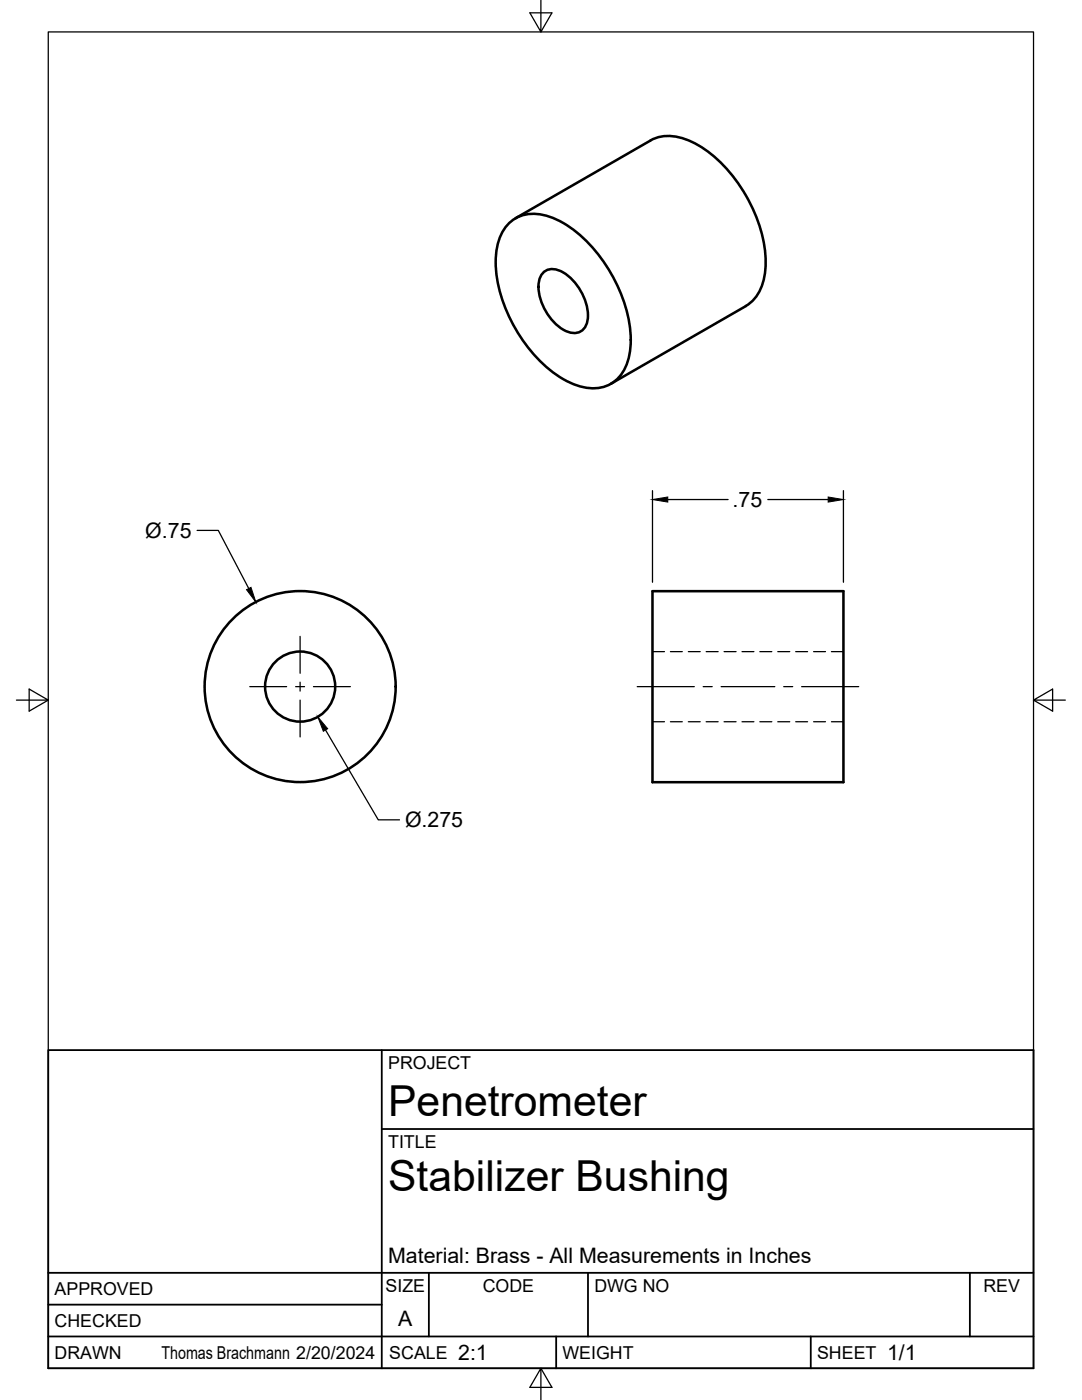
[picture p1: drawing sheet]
<svg xmlns="http://www.w3.org/2000/svg" width="216mm" height="279mm" viewBox="0 0 216 279" stroke-linecap="round" stroke-linejoin="round" font-family="sans-serif">
<!-- layer: Visible -->
<g fill="none" stroke="#000" stroke-width=".51">
<path d="M101.5 44.6a7.4 7.4 0 0 1 8-1.4 24.3 24.3 0 0 1 12 10.6 26.7 26.7 0 0 1 4.3 15.7 8.7 8.7 0 0 1-4.4 7.3 9 9 0 0 1-7.5-.4 27.1 27.1 0 0 1-12.2-13.1 23.8 23.8 0 0 1-2.5-14.1 8.9 8.9 0 0 1 2.3-4.6zM102.8 43.6l27-15.6a8.7 8.7 0 0 1 8.2 .3 27.6 27.6 0 0 1 12.6 14.2 21.8 21.8 0 0 1 1.6 13.9 7.8 7.8 0 0 1-3.4 4.7M108.6 54.2a3.7 3.7 0 0 1 4.6 .7 10.6 10.6 0 0 1 4 9 2.75 2.75 0 0 1-3.9 2.3 10.4 10.4 0 0 1-5.8-10l.3-.8zM148.8 61.1l-26.9 15.5M130.2 118h38.1v38.1h-38.1z"/>
<circle cx="59.9" cy="137" r="19.1"/>
<circle cx="59.9" cy="137" r="7"/>
</g>
<!-- layer: Hidden -->
<g fill="none" stroke="#000" stroke-width=".25">
<path d="M130.2 130h2.4M133.8 130h2.3M137.4 130h2.3M140.9 130h2.4M144.5 130h2.4M148.1 130h2.3M151.6 130h2.4M155.2 130h2.4M158.8 130h2.3M162.3 130h2.4M165.9 130h2.4M130.2 144h2.4"/>
<path d="M133.8 144h2.3M137.4 144h2.3M140.9 144h2.4M144.5 144h2.4M148.1 144h2.3M151.6 144h2.4M155.2 144h2.4M158.8 144h2.3M162.3 144h2.4M165.9 144h2.4"/>
</g>
<!-- layer: Border -->
<path d="M9.6 6.4h196.6v266.7h-196.6zM107.9 0v6.4l-2.2-3.8h4.4l-2.2 3.8M3.3 139.7h6.3l-3.8-2.2v4.4l3.8-2.2M206.2 139.7l3.8 2.2v-4.4l-3.8 2.2h6.4M107.9 273.1l2.2 3.8h-4.4l2.2-3.8v6.3" fill="none" stroke="#000" stroke-width=".25"/>
<!-- layer: Titleblock -->
<path d="M9.6 209.6h196.6v63.5h-196.6zM76.2 209.6v63.5M76.2 225.3h130M9.6 254h196.6M85.6 254v12.7M117.3 254v12.7M193.5 254v12.7M9.6 266.7h196.6M9.6 260.4h66.6M111 266.7v6.4M161.8 266.7v6.4" fill="none" stroke="#000" stroke-width=".36"/>
<!-- layer: FD_Dimensions -->
<path d="M130.2 97.9v18.3M133.2 99.7h12.1M153.2 99.7h12M168.3 97.9v18.3M39.3 105.9h4.3l6 11.6M65 145.7l10.5 17.9h4.2" fill="none" stroke="#000" stroke-width=".25"/>
<path d="M130.2 99.7l3-.5v1zM165.2 99.2l3.1 .5-3.1 .5zM49.2 117.7l.9-.5 1 3zM63.4 143.1l2 2.3-.9 .5z" fill="#000" stroke="#000" stroke-width=".2"/>
<!-- layer: Smart Centers -->
<path d="M49.8 137h7.4M59 137h1.8M59.9 127v7.4M59.9 136.1v1.8M59.9 139.7v7.4M62.5 137h7.4M127.1 137h11.4M140.3 137h1.8M143.9 137h10.7M156.4 137h1.8M160 137h11.3" fill="none" stroke="#000" stroke-width=".25"/>
<g font-size="8.5">
<text x="77.4" y="222.8">Penetrometer</text>
<text x="77.4" y="237.8">Stabilizer Bushing</text>
</g>
<g font-size="4.3">
<text x="146.2" y="101.2">.75</text>
<text x="29" y="107.3">Ø.75</text>
<text x="80.8" y="165.1">Ø.275</text>
<text x="77.4" y="252">Material: Brass - All Measurements in Inches</text>
<text x="79.5" y="264.5">A</text>
<text x="91.4" y="271.4">2:1</text>
<text x="177" y="271.4">1/1</text>
</g>
<g font-size="3.5">
<text x="77.4" y="213.4">PROJECT</text>
<text x="77.4" y="229.1">TITLE</text>
<text x="76.9" y="257.8">SIZE</text>
<text x="96.3" y="257.8">CODE</text>
<text x="118.6" y="257.8">DWG NO</text>
<text x="196.2" y="257.8">REV</text>
<text x="10.9" y="258.5">APPROVED</text>
<text x="10.9" y="264.8">CHECKED</text>
<text x="10.9" y="271.2">DRAWN</text>
<text x="32.2" y="271.2">Thomas Brachmann 2/20/2024</text>
<text x="77.7" y="271.2">SCALE</text>
<text x="112.2" y="271.2">WEIGHT</text>
<text x="163" y="271.2">SHEET</text>
</g>
</svg>
